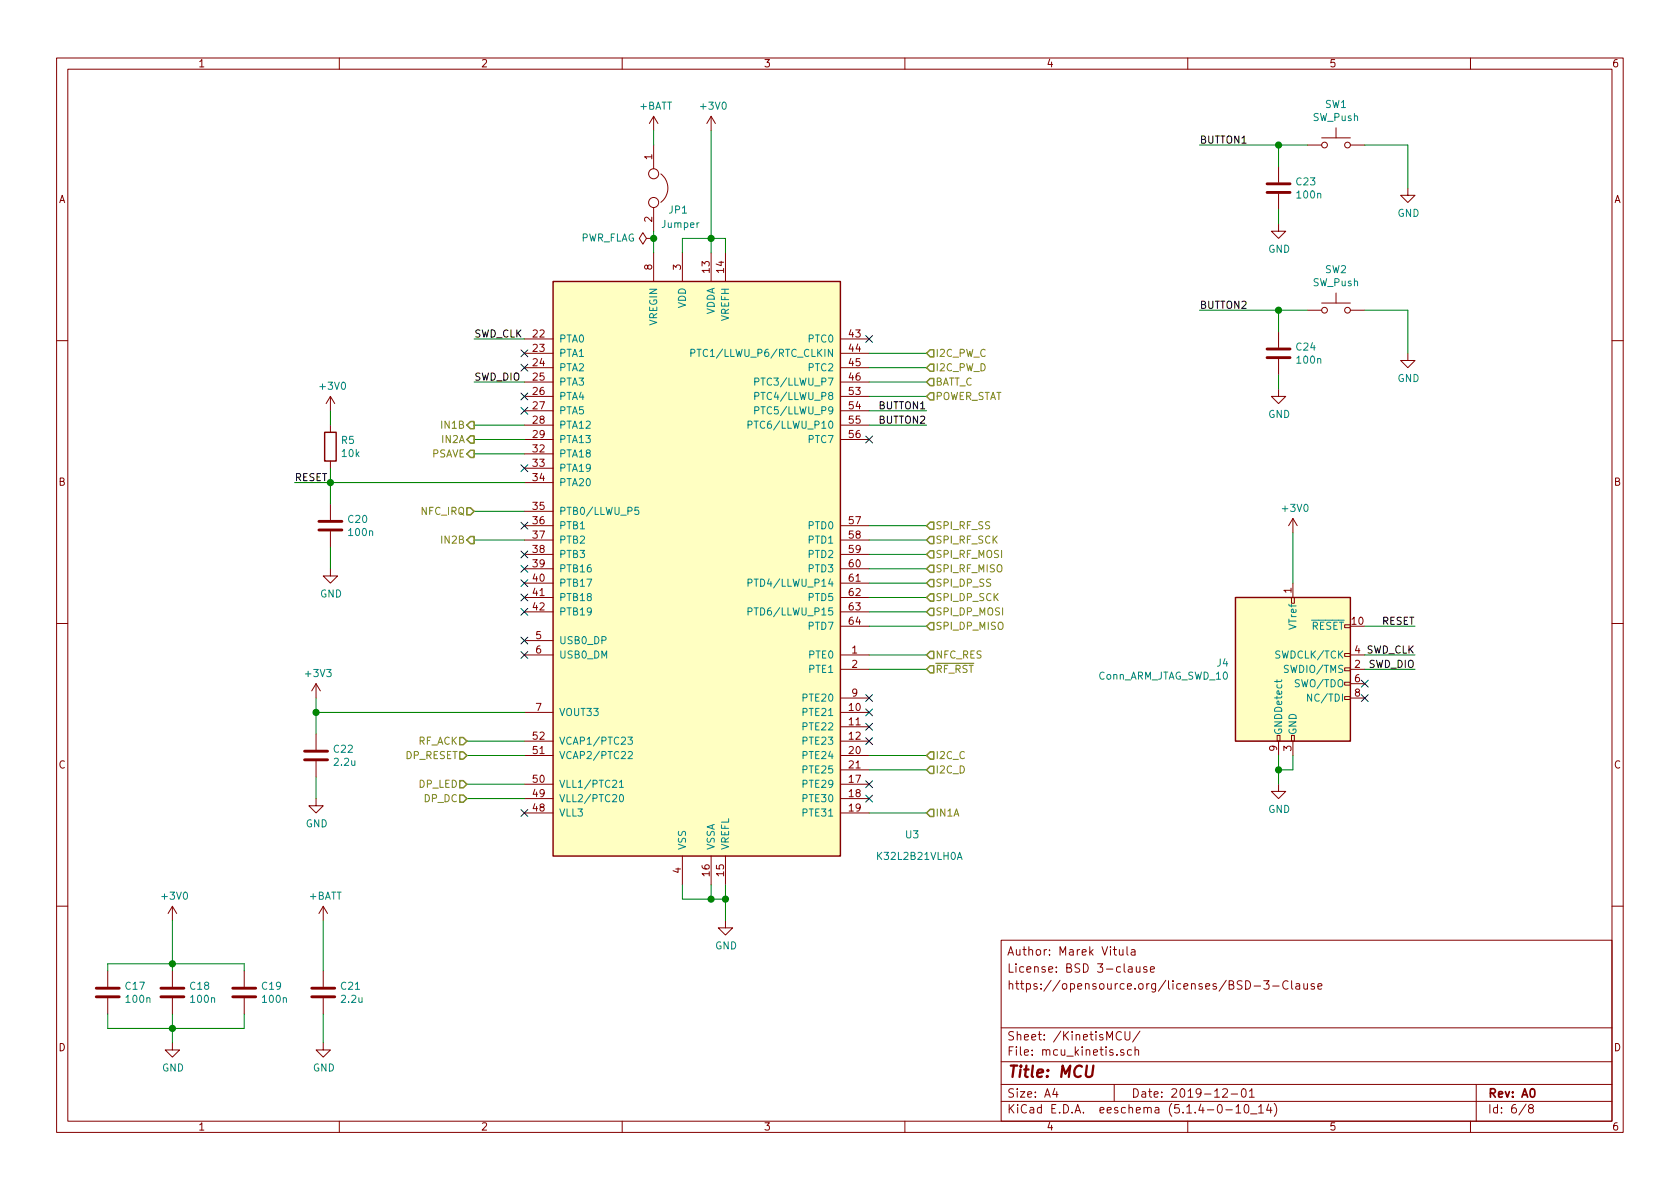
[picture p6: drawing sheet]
EESchema Schematic File Version 4
LIBS:smartlock-cache
EELAYER 30 0
EELAYER END
$Descr A4 11693 8268
encoding utf-8
Sheet 6 8
Title "MCU"
Date "2019-12-01"
Rev "A0"
Comp ""
Comment1 ""
Comment2 "https://opensource.org/licenses/BSD-3-Clause"
Comment3 "License: BSD 3-clause"
Comment4 "Author: Marek Vitula"
$EndDescr
$Comp
L power:GND #PWR028
U 1 1
P 5050 6400
F 0 "#PWR028" H 5050 6150 50  0001 C CNN
F 1 "GND" H 5055 6227 50  0000 C CNN
F 2 "" H 5050 6400 50  0001 C CNN
F 3 "" H 5050 6400 50  0001 C CNN
	1    5050 6400
	1    0    0    -1  
$EndComp
Text HLabel 6450 4550 2    50   Input ~ 0
NFC_RES
Text HLabel 3300 3550 0    50   Input ~ 0
NFC_IRQ
Text HLabel 6450 5250 2    50   Input ~ 0
I2C_C
Text HLabel 6450 3950 2    50   Input ~ 0
SPI_RF_MISO
Text HLabel 6450 3750 2    50   Input ~ 0
SPI_RF_SCK
Text HLabel 6450 4650 2    50   Input ~ 0
~RF_RST
Text HLabel 6450 5350 2    50   Input ~ 0
I2C_D
Text HLabel 6450 5650 2    50   Input ~ 0
IN1A
Text HLabel 3250 5150 0    50   Input ~ 0
RF_ACK
Text HLabel 6450 2750 2    50   Input ~ 0
POWER_STAT
Text HLabel 3250 5550 0    50   Input ~ 0
DP_DC
Text HLabel 3250 5450 0    50   Input ~ 0
DP_LED
Text HLabel 3250 5250 0    50   Input ~ 0
DP_RESET
Wire Wire Line
	5050 6250 5050 6400
$Comp
L power:+BATT #PWR026
U 1 1
P 4550 900
F 0 "#PWR026" H 4550 750 50  0001 C CNN
F 1 "+BATT" H 4565 1073 50  0000 C CNN
F 2 "" H 4550 900 50  0001 C CNN
F 3 "" H 4550 900 50  0001 C CNN
	1    4550 900 
	1    0    0    -1  
$EndComp
$Comp
L power:+3V3 #PWR024
U 1 1
P 2200 4850
F 0 "#PWR024" H 2200 4700 50  0001 C CNN
F 1 "+3V3" H 2215 5023 50  0000 C CNN
F 2 "" H 2200 4850 50  0001 C CNN
F 3 "" H 2200 4850 50  0001 C CNN
	1    2200 4850
	1    0    0    -1  
$EndComp
Wire Wire Line
	2200 4950 2200 4850
Wire Wire Line
	5050 6250 5050 6150
Connection ~ 5050 6250
Wire Wire Line
	4950 6250 4950 6150
Wire Wire Line
	4950 6250 5050 6250
Wire Wire Line
	4950 6250 4750 6250
Wire Wire Line
	4750 6250 4750 6150
Connection ~ 4950 6250
Wire Wire Line
	4750 1750 4750 1650
Wire Wire Line
	4950 1750 4950 1650
Wire Wire Line
	4950 1650 4750 1650
Wire Wire Line
	5050 1750 5050 1650
Wire Wire Line
	5050 1650 4950 1650
Connection ~ 4950 1650
Text HLabel 6450 4350 2    50   Input ~ 0
SPI_DP_MISO
Text HLabel 6450 4250 2    50   Input ~ 0
SPI_DP_MOSI
Text HLabel 6450 4050 2    50   Input ~ 0
SPI_DP_SS
Text HLabel 6450 4150 2    50   Input ~ 0
SPI_DP_SCK
Wire Wire Line
	6050 4050 6450 4050
Wire Wire Line
	6050 4150 6450 4150
Wire Wire Line
	6050 4250 6450 4250
Wire Wire Line
	6050 4350 6450 4350
Wire Wire Line
	6050 3650 6450 3650
Wire Wire Line
	6050 3750 6450 3750
Wire Wire Line
	6050 3850 6450 3850
Wire Wire Line
	6050 3950 6450 3950
Wire Wire Line
	6050 4550 6450 4550
Wire Wire Line
	6050 4650 6450 4650
Wire Wire Line
	3650 5150 3250 5150
Wire Wire Line
	6050 2750 6450 2750
Wire Wire Line
	3650 5550 3250 5550
Wire Wire Line
	3650 5450 3250 5450
Wire Wire Line
	3650 5250 3250 5250
Wire Wire Line
	6050 5250 6450 5250
Wire Wire Line
	6050 5350 6450 5350
Wire Wire Line
	6050 5650 6450 5650
Wire Wire Line
	3650 3550 3300 3550
Wire Wire Line
	3650 2350 3300 2350
Wire Wire Line
	3650 2650 3300 2650
Text HLabel 6450 3850 2    50   Input ~ 0
SPI_RF_MOSI
Text HLabel 6450 3650 2    50   Input ~ 0
SPI_RF_SS
$Comp
L Connector:Conn_ARM_JTAG_SWD_10 J4
U 1 1
P 9000 4650
F 0 "J4" H 8557 4696 50  0000 R CNN
F 1 "Conn_ARM_JTAG_SWD_10" H 8557 4605 50  0000 R CNN
F 2 "Connector_PinHeader_1.27mm:PinHeader_2x05_P1.27mm_Vertical" H 9000 4650 50  0001 C CNN
F 3 "http://infocenter.arm.com/help/topic/com.arm.doc.ddi0314h/DDI0314H_coresight_components_trm.pdf" V 8650 3400 50  0001 C CNN
F 4 "M50-3500542" H 9000 4650 50  0001 C CNN "manf#"
	1    9000 4650
	1    0    0    -1  
$EndComp
Text Label 3300 2350 0    50   ~ 0
SWD_CLK
Text Label 3300 2650 0    50   ~ 0
SWD_DIO
Wire Wire Line
	9000 4050 9000 3700
Text Label 2050 3350 0    50   ~ 0
RESET
Wire Wire Line
	9500 4350 9850 4350
Text Label 9850 4350 2    50   ~ 0
RESET
Wire Wire Line
	9500 4550 9850 4550
Wire Wire Line
	9500 4650 9850 4650
Text Label 9850 4550 2    50   ~ 0
SWD_CLK
Text Label 9850 4650 2    50   ~ 0
SWD_DIO
$Comp
L power:GND #PWR031
U 1 1
P 8900 5450
F 0 "#PWR031" H 8900 5200 50  0001 C CNN
F 1 "GND" H 8905 5277 50  0000 C CNN
F 2 "" H 8900 5450 50  0001 C CNN
F 3 "" H 8900 5450 50  0001 C CNN
	1    8900 5450
	1    0    0    -1  
$EndComp
Wire Wire Line
	8900 5450 8900 5350
Wire Wire Line
	9000 5250 9000 5350
Wire Wire Line
	9000 5350 8900 5350
Connection ~ 8900 5350
Wire Wire Line
	8900 5350 8900 5250
NoConn ~ 9500 4750
NoConn ~ 9500 4850
Text HLabel 6450 2450 2    50   Input ~ 0
I2C_PW_C
Text HLabel 6450 2550 2    50   Input ~ 0
I2C_PW_D
Wire Wire Line
	6050 2450 6450 2450
Wire Wire Line
	6050 2550 6450 2550
Text HLabel 6450 2650 2    50   Input ~ 0
BATT_C
Wire Wire Line
	6050 2650 6450 2650
NoConn ~ 3650 2450
NoConn ~ 3650 2550
NoConn ~ 3650 2750
NoConn ~ 3650 2850
NoConn ~ 3650 3650
NoConn ~ 3650 3850
NoConn ~ 3650 3950
NoConn ~ 3650 4050
NoConn ~ 3650 4150
NoConn ~ 3650 4250
NoConn ~ 3650 5650
Wire Wire Line
	6050 2850 6450 2850
NoConn ~ 6050 2350
NoConn ~ 6050 3050
NoConn ~ 6050 4950
NoConn ~ 6050 5550
Wire Wire Line
	6050 2950 6450 2950
$Comp
L Device:C C17
U 1 1
P 750 6900
F 0 "C17" H 865 6946 50  0000 L CNN
F 1 "100n" H 865 6855 50  0000 L CNN
F 2 "Capacitor_SMD:C_0805_2012Metric" H 788 6750 50  0001 C CNN
F 3 "~" H 750 6900 50  0001 C CNN
F 4 "C0805C104K8RACTU " H 750 6900 50  0001 C CNN "manf#"
	1    750  6900
	1    0    0    -1  
$EndComp
$Comp
L Device:C C18
U 1 1
P 1200 6900
F 0 "C18" H 1315 6946 50  0000 L CNN
F 1 "100n" H 1315 6855 50  0000 L CNN
F 2 "Capacitor_SMD:C_0805_2012Metric" H 1238 6750 50  0001 C CNN
F 3 "~" H 1200 6900 50  0001 C CNN
F 4 "C0805C104K8RACTU " H 1200 6900 50  0001 C CNN "manf#"
	1    1200 6900
	1    0    0    -1  
$EndComp
$Comp
L Device:C C19
U 1 1
P 1700 6900
F 0 "C19" H 1815 6946 50  0000 L CNN
F 1 "100n" H 1815 6855 50  0000 L CNN
F 2 "Capacitor_SMD:C_0805_2012Metric" H 1738 6750 50  0001 C CNN
F 3 "~" H 1700 6900 50  0001 C CNN
F 4 "C0805C104K8RACTU " H 1700 6900 50  0001 C CNN "manf#"
	1    1700 6900
	1    0    0    -1  
$EndComp
Wire Wire Line
	1700 6700 1700 6750
Wire Wire Line
	1200 6750 1200 6700
Connection ~ 1200 6700
Wire Wire Line
	1200 6700 1700 6700
Wire Wire Line
	750  6750 750  6700
Wire Wire Line
	750  6700 1200 6700
Wire Wire Line
	750  7050 750  7150
Wire Wire Line
	750  7150 1200 7150
Wire Wire Line
	1200 7150 1200 7050
Wire Wire Line
	1200 7150 1700 7150
Wire Wire Line
	1700 7150 1700 7050
Connection ~ 1200 7150
$Comp
L power:GND #PWR019
U 1 1
P 1200 7250
F 0 "#PWR019" H 1200 7000 50  0001 C CNN
F 1 "GND" H 1205 7077 50  0000 C CNN
F 2 "" H 1200 7250 50  0001 C CNN
F 3 "" H 1200 7250 50  0001 C CNN
	1    1200 7250
	1    0    0    -1  
$EndComp
Wire Wire Line
	1200 7250 1200 7150
$Comp
L Device:C C22
U 1 1
P 2200 5250
F 0 "C22" H 2315 5296 50  0000 L CNN
F 1 "2.2u" H 2315 5205 50  0000 L CNN
F 2 "Capacitor_SMD:C_0805_2012Metric" H 2238 5100 50  0001 C CNN
F 3 "~" H 2200 5250 50  0001 C CNN
F 4 "C0805C225K8RACTU" H 2200 5250 50  0001 C CNN "manf#"
	1    2200 5250
	1    0    0    -1  
$EndComp
Wire Wire Line
	2200 5100 2200 4950
Connection ~ 2200 4950
$Comp
L power:GND #PWR025
U 1 1
P 2200 5550
F 0 "#PWR025" H 2200 5300 50  0001 C CNN
F 1 "GND" H 2205 5377 50  0000 C CNN
F 2 "" H 2200 5550 50  0001 C CNN
F 3 "" H 2200 5550 50  0001 C CNN
	1    2200 5550
	1    0    0    -1  
$EndComp
Wire Wire Line
	2200 5550 2200 5400
Wire Wire Line
	2300 3350 2300 3250
$Comp
L Device:C C20
U 1 1
P 2300 3650
F 0 "C20" H 2415 3696 50  0000 L CNN
F 1 "100n" H 2415 3605 50  0000 L CNN
F 2 "Capacitor_SMD:C_0805_2012Metric" H 2338 3500 50  0001 C CNN
F 3 "~" H 2300 3650 50  0001 C CNN
F 4 "C0805C104K8RACTU" H 2300 3650 50  0001 C CNN "manf#"
	1    2300 3650
	1    0    0    -1  
$EndComp
Wire Wire Line
	2300 3500 2300 3350
Connection ~ 2300 3350
$Comp
L power:GND #PWR021
U 1 1
P 2300 3950
F 0 "#PWR021" H 2300 3700 50  0001 C CNN
F 1 "GND" H 2305 3777 50  0000 C CNN
F 2 "" H 2300 3950 50  0001 C CNN
F 3 "" H 2300 3950 50  0001 C CNN
	1    2300 3950
	1    0    0    -1  
$EndComp
Wire Wire Line
	2300 3950 2300 3800
Wire Wire Line
	2300 3350 3650 3350
$Comp
L Device:R R5
U 1 1
P 2300 3100
F 0 "R5" H 2370 3146 50  0000 L CNN
F 1 "10k" H 2370 3055 50  0000 L CNN
F 2 "Resistor_SMD:R_0805_2012Metric" V 2230 3100 50  0001 C CNN
F 3 "~" H 2300 3100 50  0001 C CNN
F 4 "RT0805FRE0710KL" H 2300 3100 50  0001 C CNN "manf#"
	1    2300 3100
	1    0    0    -1  
$EndComp
Wire Wire Line
	2300 2950 2300 2850
Wire Wire Line
	2300 3350 2050 3350
NoConn ~ 3650 4450
NoConn ~ 3650 4550
$Comp
L power:+3V0 #PWR027
U 1 1
P 4950 900
F 0 "#PWR027" H 4950 750 50  0001 C CNN
F 1 "+3V0" H 4965 1073 50  0000 C CNN
F 2 "" H 4950 900 50  0001 C CNN
F 3 "" H 4950 900 50  0001 C CNN
	1    4950 900 
	1    0    0    -1  
$EndComp
$Comp
L power:+3V0 #PWR018
U 1 1
P 1200 6400
F 0 "#PWR018" H 1200 6250 50  0001 C CNN
F 1 "+3V0" H 1215 6573 50  0000 C CNN
F 2 "" H 1200 6400 50  0001 C CNN
F 3 "" H 1200 6400 50  0001 C CNN
	1    1200 6400
	1    0    0    -1  
$EndComp
Wire Wire Line
	1200 6700 1200 6400
$Comp
L power:+3V0 #PWR032
U 1 1
P 9000 3700
F 0 "#PWR032" H 9000 3550 50  0001 C CNN
F 1 "+3V0" H 9015 3873 50  0000 C CNN
F 2 "" H 9000 3700 50  0001 C CNN
F 3 "" H 9000 3700 50  0001 C CNN
	1    9000 3700
	1    0    0    -1  
$EndComp
Text HLabel 3300 2950 0    50   Output ~ 0
IN1B
Text HLabel 3300 3050 0    50   Output ~ 0
IN2A
Text HLabel 3300 3750 0    50   Output ~ 0
IN2B
Text HLabel 3300 3150 0    50   Output ~ 0
PSAVE
Wire Wire Line
	3650 2950 3300 2950
Wire Wire Line
	3650 3050 3300 3050
Wire Wire Line
	3650 3750 3300 3750
Wire Wire Line
	3650 3150 3300 3150
Text Label 6450 2950 2    50   ~ 0
BUTTON2
Text Label 6450 2850 2    50   ~ 0
BUTTON1
$Comp
L Switch:SW_Push SW1
U 1 1
P 9300 1000
F 0 "SW1" H 9300 1285 50  0000 C CNN
F 1 "SW_Push" H 9300 1194 50  0000 C CNN
F 2 "Connector_PinHeader_1.27mm:PinHeader_1x02_P1.27mm_Vertical" H 9300 1200 50  0001 C CNN
F 3 "~" H 9300 1200 50  0001 C CNN
F 4 "M50-3530242" H 9300 1000 50  0001 C CNN "manf#"
	1    9300 1000
	1    0    0    -1  
$EndComp
Wire Wire Line
	9500 1000 9800 1000
Text Label 8350 1000 0    50   ~ 0
BUTTON1
$Comp
L Switch:SW_Push SW2
U 1 1
P 9300 2150
F 0 "SW2" H 9300 2435 50  0000 C CNN
F 1 "SW_Push" H 9300 2344 50  0000 C CNN
F 2 "Connector_PinHeader_1.27mm:PinHeader_1x02_P1.27mm_Vertical" H 9300 2350 50  0001 C CNN
F 3 "~" H 9300 2350 50  0001 C CNN
F 4 "M50-3530242" H 9300 2150 50  0001 C CNN "manf#"
	1    9300 2150
	1    0    0    -1  
$EndComp
Wire Wire Line
	9500 2150 9800 2150
Text Label 8350 2150 0    50   ~ 0
BUTTON2
$Comp
L power:+BATT #PWR022
U 1 1
P 2250 6400
F 0 "#PWR022" H 2250 6250 50  0001 C CNN
F 1 "+BATT" H 2265 6573 50  0000 C CNN
F 2 "" H 2250 6400 50  0001 C CNN
F 3 "" H 2250 6400 50  0001 C CNN
	1    2250 6400
	1    0    0    -1  
$EndComp
$Comp
L power:GND #PWR023
U 1 1
P 2250 7250
F 0 "#PWR023" H 2250 7000 50  0001 C CNN
F 1 "GND" H 2255 7077 50  0000 C CNN
F 2 "" H 2250 7250 50  0001 C CNN
F 3 "" H 2250 7250 50  0001 C CNN
	1    2250 7250
	1    0    0    -1  
$EndComp
$Comp
L Device:C C21
U 1 1
P 2250 6900
F 0 "C21" H 2365 6946 50  0000 L CNN
F 1 "2.2u" H 2365 6855 50  0000 L CNN
F 2 "Capacitor_SMD:C_0805_2012Metric" H 2288 6750 50  0001 C CNN
F 3 "~" H 2250 6900 50  0001 C CNN
F 4 "C0805C225K8RACTU" H 2250 6900 50  0001 C CNN "manf#"
	1    2250 6900
	1    0    0    -1  
$EndComp
Wire Wire Line
	2250 6400 2250 6750
Wire Wire Line
	2250 7250 2250 7050
NoConn ~ 3650 3250
Wire Wire Line
	8350 1000 8900 1000
$Comp
L power:GND #PWR033
U 1 1
P 9800 1300
F 0 "#PWR033" H 9800 1050 50  0001 C CNN
F 1 "GND" H 9805 1127 50  0000 C CNN
F 2 "" H 9800 1300 50  0001 C CNN
F 3 "" H 9800 1300 50  0001 C CNN
	1    9800 1300
	1    0    0    -1  
$EndComp
$Comp
L Device:C C24
U 1 1
P 8900 2450
F 0 "C24" H 9015 2496 50  0000 L CNN
F 1 "100n" H 9015 2405 50  0000 L CNN
F 2 "Capacitor_SMD:C_0805_2012Metric" H 8938 2300 50  0001 C CNN
F 3 "~" H 8900 2450 50  0001 C CNN
F 4 "C0805C104K8RACTU" H 8900 2450 50  0001 C CNN "manf#"
	1    8900 2450
	1    0    0    -1  
$EndComp
Wire Wire Line
	8900 2700 8900 2600
Wire Wire Line
	9800 2150 9800 2450
$Comp
L power:GND #PWR029
U 1 1
P 8900 1550
F 0 "#PWR029" H 8900 1300 50  0001 C CNN
F 1 "GND" H 8905 1377 50  0000 C CNN
F 2 "" H 8900 1550 50  0001 C CNN
F 3 "" H 8900 1550 50  0001 C CNN
	1    8900 1550
	1    0    0    -1  
$EndComp
$Comp
L Device:C C23
U 1 1
P 8900 1300
F 0 "C23" H 9015 1346 50  0000 L CNN
F 1 "100n" H 9015 1255 50  0000 L CNN
F 2 "Capacitor_SMD:C_0805_2012Metric" H 8938 1150 50  0001 C CNN
F 3 "~" H 8900 1300 50  0001 C CNN
F 4 "C0805C104K8RACTU " H 8900 1300 50  0001 C CNN "manf#"
	1    8900 1300
	1    0    0    -1  
$EndComp
Wire Wire Line
	8900 1550 8900 1450
Wire Wire Line
	9800 1000 9800 1300
$Comp
L Device:Jumper JP1
U 1 1
P 4550 1300
F 0 "JP1" V 4700 1400 50  0000 L CNN
F 1 "Jumper" V 4800 1350 50  0000 L CNN
F 2 "Jumper:SolderJumper-2_P1.3mm_Bridged_Pad1.0x1.5mm" H 4550 1300 50  0001 C CNN
F 3 "~" H 4550 1300 50  0001 C CNN
F 4 "1" V 4550 1300 50  0001 C CNN "DNP"
	1    4550 1300
	0    1    1    0   
$EndComp
Wire Wire Line
	4550 1000 4550 900 
Wire Wire Line
	4550 1750 4550 1650
$Comp
L power:PWR_FLAG #FLG01
U 1 1
P 4550 1650
F 0 "#FLG01" H 4550 1725 50  0001 C CNN
F 1 "PWR_FLAG" V 4550 1777 50  0000 L CNN
F 2 "" H 4550 1650 50  0001 C CNN
F 3 "~" H 4550 1650 50  0001 C CNN
	1    4550 1650
	0    -1   -1   0   
$EndComp
Connection ~ 4550 1650
Wire Wire Line
	4550 1650 4550 1600
Wire Wire Line
	4950 900  4950 1650
Wire Wire Line
	8900 1150 8900 1000
Connection ~ 8900 1000
Wire Wire Line
	8900 1000 9100 1000
$Comp
L power:GND #PWR034
U 1 1
P 9800 2450
F 0 "#PWR034" H 9800 2200 50  0001 C CNN
F 1 "GND" H 9805 2277 50  0000 C CNN
F 2 "" H 9800 2450 50  0001 C CNN
F 3 "" H 9800 2450 50  0001 C CNN
	1    9800 2450
	1    0    0    -1  
$EndComp
$Comp
L power:GND #PWR030
U 1 1
P 8900 2700
F 0 "#PWR030" H 8900 2450 50  0001 C CNN
F 1 "GND" H 8905 2527 50  0000 C CNN
F 2 "" H 8900 2700 50  0001 C CNN
F 3 "" H 8900 2700 50  0001 C CNN
	1    8900 2700
	1    0    0    -1  
$EndComp
Wire Wire Line
	8350 2150 8900 2150
Wire Wire Line
	8900 2300 8900 2150
Connection ~ 8900 2150
Wire Wire Line
	8900 2150 9100 2150
$Comp
L power:+3V0 #PWR020
U 1 1
P 2300 2850
F 0 "#PWR020" H 2300 2700 50  0001 C CNN
F 1 "+3V0" H 2315 3023 50  0000 C CNN
F 2 "" H 2300 2850 50  0001 C CNN
F 3 "" H 2300 2850 50  0001 C CNN
	1    2300 2850
	1    0    0    -1  
$EndComp
Wire Wire Line
	2200 4950 3650 4950
NoConn ~ 6050 4850
NoConn ~ 6050 5450
$Comp
L Diplomka_lib:K32L2B21VLH0A U3
U 1 1
P 4850 3950
F 0 "U3" H 6350 2100 50  0000 C CNN
F 1 "K32L2B21VLH0A" H 6400 1950 50  0000 C CNN
F 2 "Package_QFP:LQFP-64_10x10mm_P0.5mm" H 5100 1925 50  0001 L TNN
F 3 "https://www.nxp.com/products/processors-and-microcontrollers/arm-microcontrollers/general-purpose-mcus/k32-l-series-cortex-m4-m0-plus/k32-l2-ultra-low-power-highly-integrated-mcu:K32-L2?tab=Documentation_Tab" H 5150 1750 50  0001 L BNN
F 4 "K32L2B21VLH0A" H 4850 3950 50  0001 C CNN "manf#"
	1    4850 3950
	1    0    0    -1  
$EndComp
NoConn ~ 6050 5150
NoConn ~ 6050 5050
$EndSCHEMATC
